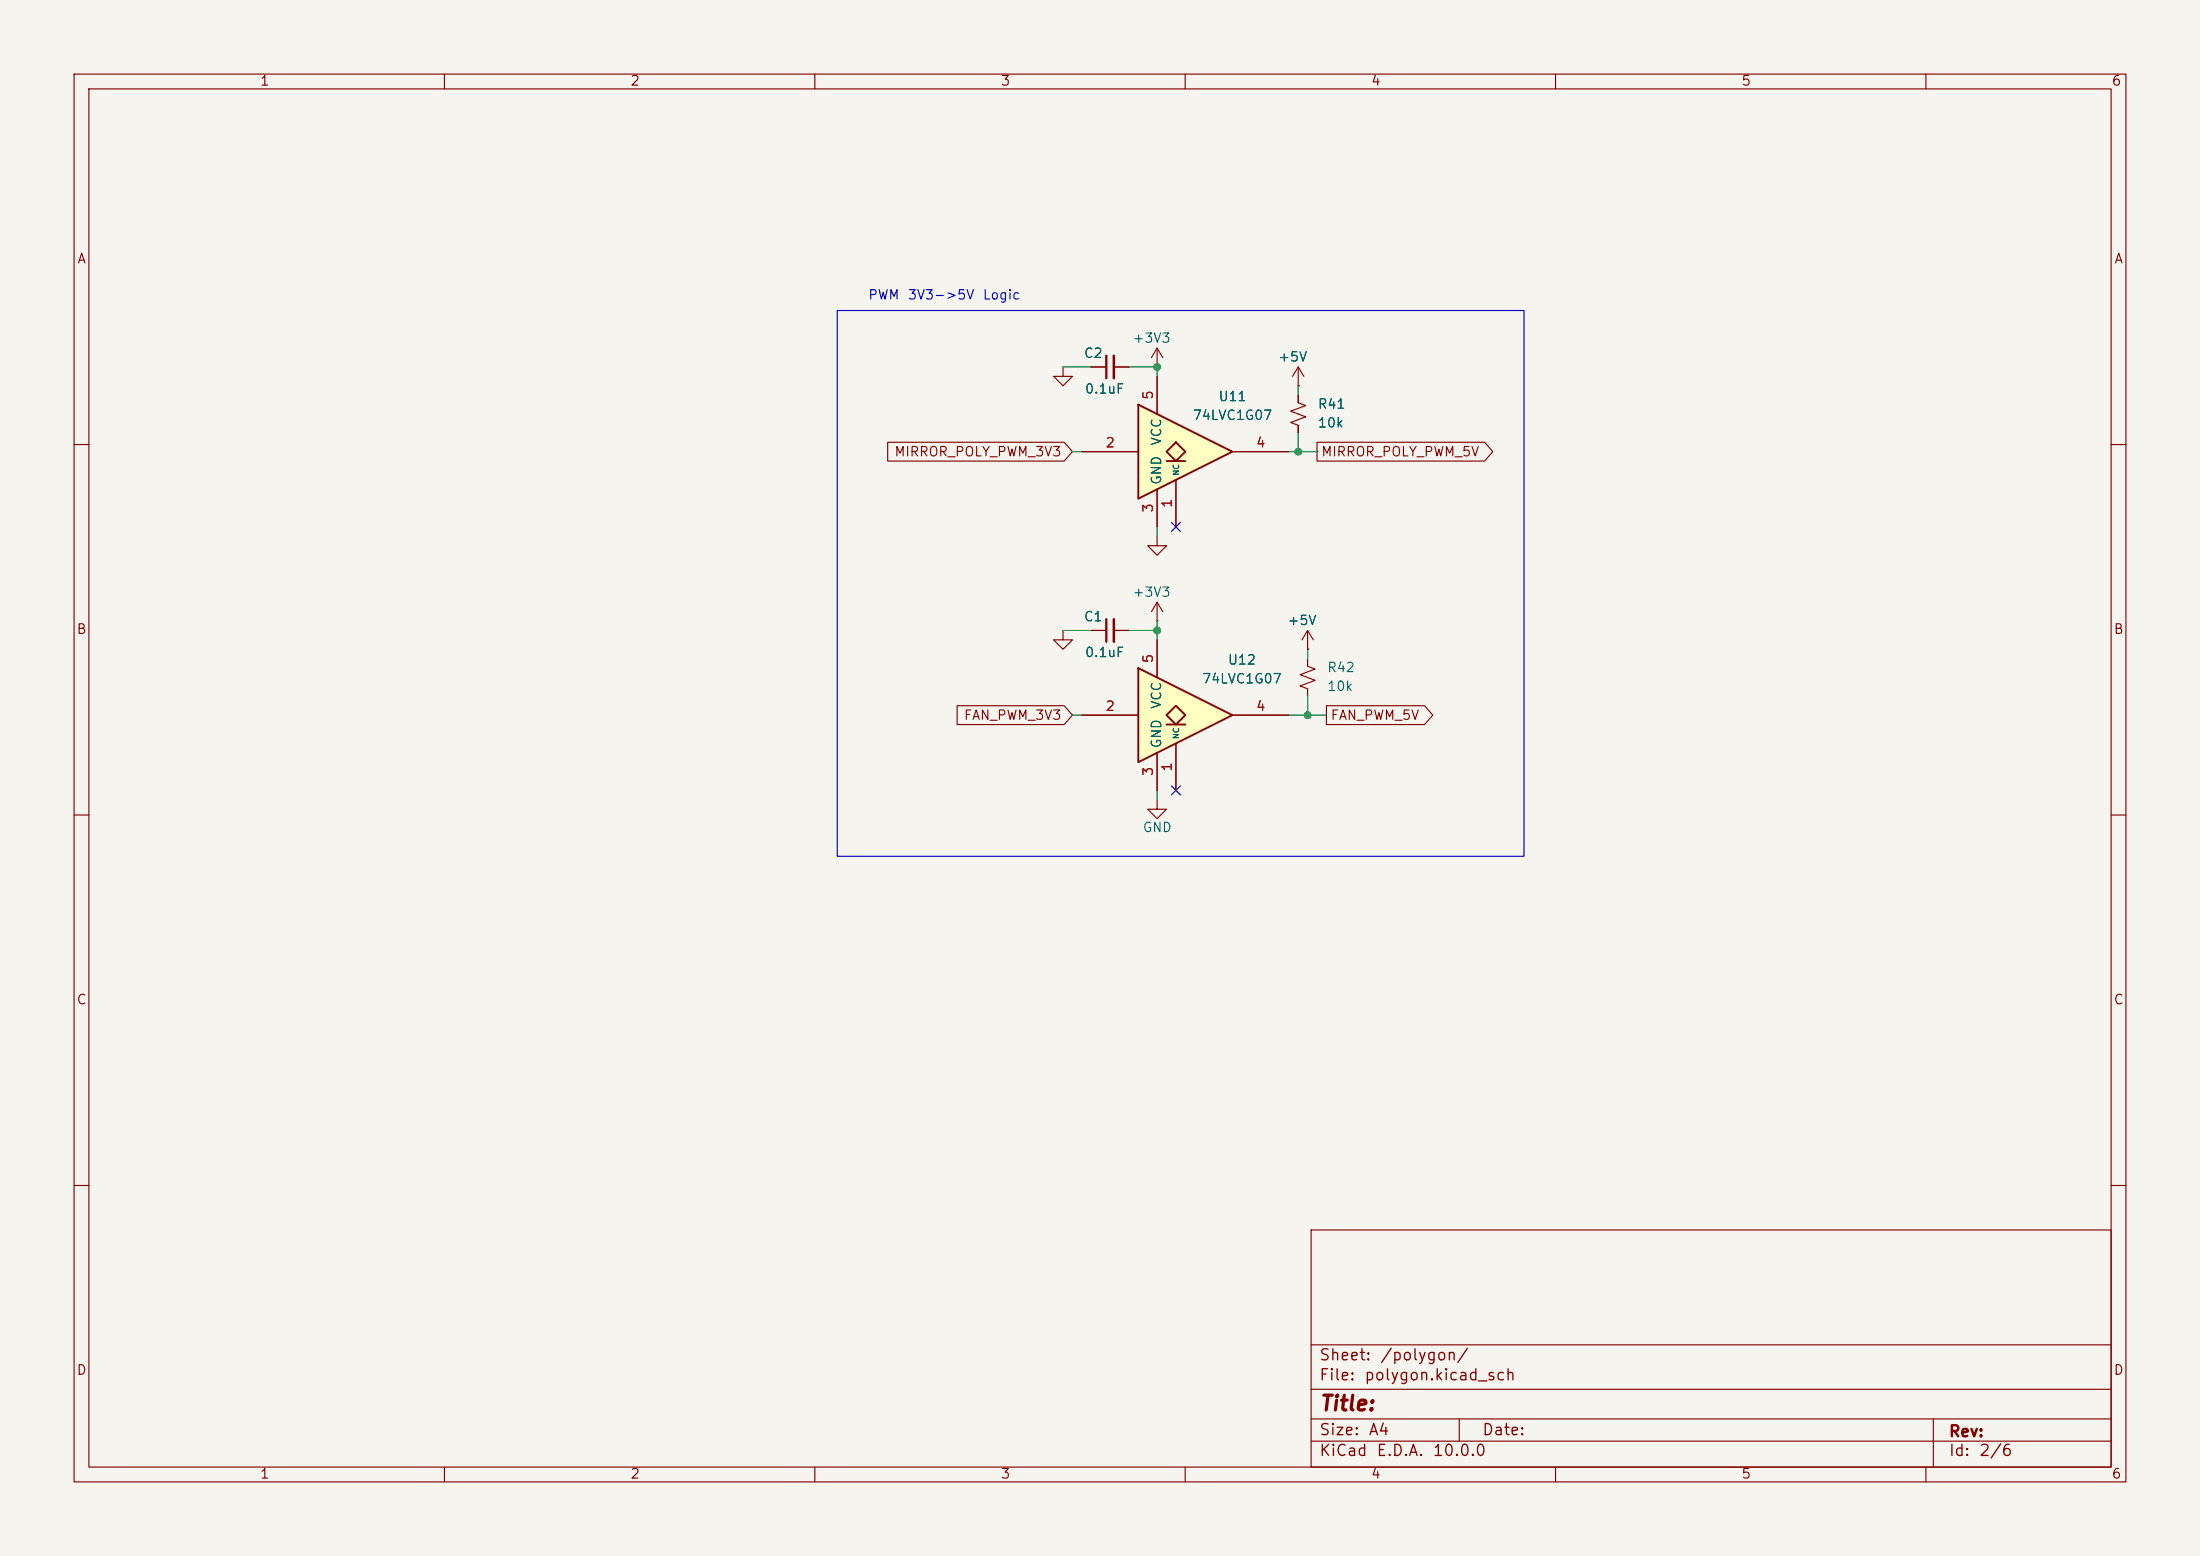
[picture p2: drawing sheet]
<svg xmlns="http://www.w3.org/2000/svg" width="297mm" height="210mm" viewBox="0 0 297 210" stroke-linecap="round" stroke-linejoin="round" font-family="sans-serif">
<path d="M0 0h297v210h-297z" fill="#f5f4ef" stroke="#f5f4ef" stroke-width=".14"/>
<g fill="none" stroke="#840000" stroke-width=".15">
<path d="M10 10h277v190h-277zM12 12h273v186h-273zM60 10v2M110 10v2M160 10v2M210 10v2M260 10v2M156.2 49.5h.1M156.2 47l-.8 1.3M156.2 47l.8 1.3M156.2 47v2.5M175.3 52.1h.1"/>
<path d="M175.3 49.5l-.8 1.3M175.3 49.5l.7 1.3M175.3 49.5v2.6M10 60h2M156.2 72.4v1.3h1.3l-1.3 1.2-1.3-1.2h1.3M285 60h2M176.5 87.6h.1M176.5 85.1l-.7 1.3M176.5 85.1l.8 1.3M176.5 85.1v2.5M10 110h2M156.2 108v1.2h1.3l-1.3 1.3-1.3-1.3h1.3"/>
<path d="M285 110h2M10 160h2M177 166h108v32h-108zM285 160h2M60 198v2M110 198v2M160 198v2M177 194.5h108M177 191.5h108M177 187.5h108M177 181.5h108M197 191.5v3"/>
<path d="M210 198v2M260 198v2M261 191.5v6.5"/>
</g>
<path d="M153.7 54.6l12.7 6.4-12.7 6.3z" fill="#ffffc2"/>
<path d="M157.5 62.2h2.5" fill="none" stroke="#ffffc2" stroke-width=".14"/>
<path d="M157.5 61l1.2-1.3 1.3 1.3-1.3 1.2z" fill="#ffffc2"/>
<path d="M153.7 54.6l12.7 6.4-12.7 6.3zM157.5 61l1.2-1.3 1.3 1.3-1.3 1.2zM157.5 62.2h2.5" fill="none" stroke="#840000" stroke-width=".25"/>
<g fill="none" stroke="#840000" stroke-width=".15">
<path d="M143.5 49.5v1.3h1.3l-1.3 1.3-1.3-1.3h1.3M147.3 49.5h2.1M150.4 49.5h2M156.2 50.8v5.1M175.3 53.3v1.1l1 .3-2.1 .8 2.1 .8-2.1 .7 1.1 .4v1M146 61h7.7M156.2 66v5.1M158.7 64.8v6.3M166.4 61h7.6M143.5 85.1v1.3h1.3l-1.3 1.2-1.3-1.2h1.3M147.3 85.1h2.1M150.4 85.1h2"/>
<path d="M156.2 83.8h.1M156.2 81.3v2.5M156.2 81.3l-.8 1.3M156.2 81.3l.8 1.3"/>
</g>
<path d="M149.4 48v3.1M149.4 83.6v3" fill="none" stroke="#840000" stroke-width=".3"/>
<path d="M150.4 48v3.1M150.4 83.6v3" fill="none" stroke="#840000" stroke-width=".33"/>
<path d="M153.7 90.2l12.7 6.3-12.7 6.4z" fill="#ffffc2"/>
<path d="M157.5 97.8h2.5" fill="none" stroke="#ffffc2" stroke-width=".14"/>
<path d="M157.5 96.5l1.2-1.2 1.3 1.2-1.3 1.3z" fill="#ffffc2"/>
<path d="M153.7 90.2l12.7 6.3-12.7 6.4zM157.5 96.5l1.2-1.2 1.3 1.2-1.3 1.3zM157.5 97.8h2.5" fill="none" stroke="#840000" stroke-width=".25"/>
<g fill="none" stroke="#840000" stroke-width=".15">
<path d="M119.8 59.7h23.9l1.1 1.3-1.1 1.2h-23.9zM147.3 49.5h2.1M150.4 49.5h2M156.2 50.8v5.1M175.3 52.1h.1M175.3 53.3v1.1M175.3 57.4v1M177.8 59.7h22.6l1.1 1.3-1.1 1.2h-22.6zM146 61h7.7M156.2 66v5.1M158.7 64.8v6.3M166.4 61h7.6"/>
<path d="M129.2 95.2h14.5l1.1 1.3-1.1 1.3h-14.5zM146 96.5h7.7M147.3 85.1h2.1M150.4 85.1h2M156.2 86.4v5M166.4 96.5h7.6M176.5 88.9v1l1 .4-2 .8 2 .7-2 .8 1 .4v1M176.5 87.6h.1M179.1 95.2h13.2l1.1 1.3-1.1 1.3h-13.2zM156.2 101.6v5.1M158.7 100.3v6.4"/>
</g>
<g fill="none" stroke="#009600" stroke-width=".15">
<path d="M143.5 49.5h3.8M152.4 49.5h3.8v1.3M175.3 52.1v1.2M175.3 58.4v2.6M144.8 61h1.2M156.2 71.1v1.3M174 61h3.8M143.5 85.1h3.8M144.8 96.5h1.2M152.4 85.1h3.8M156.2 83.8v2.6M174 96.5h5.1"/>
<path d="M176.5 87.6v1.3M176.5 94v2.5M156.2 106.7v1.3"/>
</g>
<path d="M158.1 70.5l1.3 1.2M159.4 70.5l-1.3 1.2M158.1 106.1l1.3 1.2M159.4 106.1l-1.3 1.2" fill="none" stroke="#000084" stroke-width=".15"/>
<path d="M113 41.9h92.7v73.7h-92.7z" fill="none" stroke="#0000c2" stroke-width=".15"/>
<g fill="#009600" stroke="#009600" stroke-width=".14">
<circle cx="176.5" cy="96.5" r=".46"/>
<circle cx="156.2" cy="85.1" r=".46"/>
<circle cx="175.3" cy="61" r=".46"/>
<circle cx="156.2" cy="49.5" r=".46"/>
</g>
<text font-size="2" fill="#840000" x="178" y="190.9">Title:</text>
<g font-size="1.5" fill="#840000">
<text x="178" y="184">Sheet:</text>
<text x="186.2" y="184">/polygon/</text>
<text x="178" y="186.7">File:</text>
<text x="184.1" y="186.7">polygon.kicad_sch</text>
<text x="178" y="196.9">KiCad</text>
<text x="178" y="194.1">Size:</text>
<text x="184.7" y="194.1">A4</text>
<text x="185.7" y="196.9">E.D.A.</text>
<text x="193.3" y="196.9">10.0.0</text>
<text x="200" y="194.1">Date:</text>
<text x="263" y="194.3">Rev:</text>
<text x="263" y="196.9">Id:</text>
<text x="267.1" y="196.9">2/6</text>
</g>
<g font-size="1.3" fill="#840000">
<text x="35" y="11.9">1</text>
<text x="85" y="11.9">2</text>
<text x="135" y="11.9">3</text>
<text x="185" y="11.9">4</text>
<text x="235" y="11.9">5</text>
<text x="285" y="11.9">6</text>
<text x="10.3" y="35.9">A</text>
<text x="285.3" y="35.9">A</text>
<text x="120.7" y="61.9">MIRROR_POLY_PWM_3V3</text>
<text x="178.3" y="61.9">MIRROR_POLY_PWM_5V</text>
<text x="10.3" y="85.9">B</text>
<text x="285.3" y="85.9">B</text>
<text x="130" y="97.5">FAN_PWM_3V3</text>
<text x="179.5" y="97.5">FAN_PWM_5V</text>
<text x="10.3" y="135.9">C</text>
<text x="285.3" y="135.9">C</text>
<text x="10.3" y="185.9">D</text>
<text x="285.3" y="185.9">D</text>
<text x="35" y="199.9">1</text>
<text x="85" y="199.9">2</text>
<text x="135" y="199.9">3</text>
<text x="185" y="199.9">4</text>
<text x="235" y="199.9">5</text>
<text x="285" y="199.9">6</text>
</g>
<g font-size="1.3" fill="#0000c2">
<text x="117.1" y="40.7">PWM</text>
<text x="122.5" y="40.7">3V3-&gt;5V</text>
<text x="132.6" y="40.7">Logic</text>
</g>
<g font-size="1.3" fill="#006464">
<text x="152.8" y="46.6">+3V3</text>
<text x="146.2" y="48.6">C2</text>
<text x="146.4" y="53.4">0.1uF</text>
<text x="172.5" y="49.1">+5V</text>
<text x="160.9" y="57">74LVC1G07</text>
<text x="164.4" y="54.5">U11</text>
<text x="177.8" y="58">10k</text>
<text x="177.8" y="55.5">R41</text>
<text x="157.1" y="65.5" transform="rotate(-90 157.1 65.5)">GND</text>
<text x="157.1" y="60.2" transform="rotate(-90 157.1 60.2)">VCC</text>
<text x="152.8" y="80.9">+3V3</text>
<text x="146.2" y="84.2">C1</text>
<text x="146.4" y="89">0.1uF</text>
<text x="173.7" y="84.7">+5V</text>
<text x="157.1" y="95.8" transform="rotate(-90 157.1 95.8)">VCC</text>
<text x="162.2" y="92.6">74LVC1G07</text>
<text x="165.7" y="90">U12</text>
<text x="179.1" y="93.6">10k</text>
<text x="179.1" y="91">R42</text>
<text x="157.1" y="101.1" transform="rotate(-90 157.1 101.1)">GND</text>
<text x="154.2" y="112.6">GND</text>
</g>
<g font-size="1.3" fill="#a90000">
<text x="156" y="54" transform="rotate(-90 156 54)">5</text>
<text x="149.2" y="60.7">2</text>
<text x="169.5" y="60.7">4</text>
<text x="156" y="69.3" transform="rotate(-90 156 69.3)">3</text>
<text x="158.5" y="68.7" transform="rotate(-90 158.5 68.7)">1</text>
<text x="156" y="89.6" transform="rotate(-90 156 89.6)">5</text>
<text x="149.2" y="96.3">2</text>
<text x="169.5" y="96.3">4</text>
<text x="156" y="104.8" transform="rotate(-90 156 104.8)">3</text>
<text x="158.5" y="104.2" transform="rotate(-90 158.5 104.2)">1</text>
</g>
<g font-size=".8" fill="#006464">
<text x="159.4" y="64.3" transform="rotate(-90 159.4 64.3)">NC</text>
<text x="159.4" y="99.8" transform="rotate(-90 159.4 99.8)">NC</text>
</g>
</svg>
